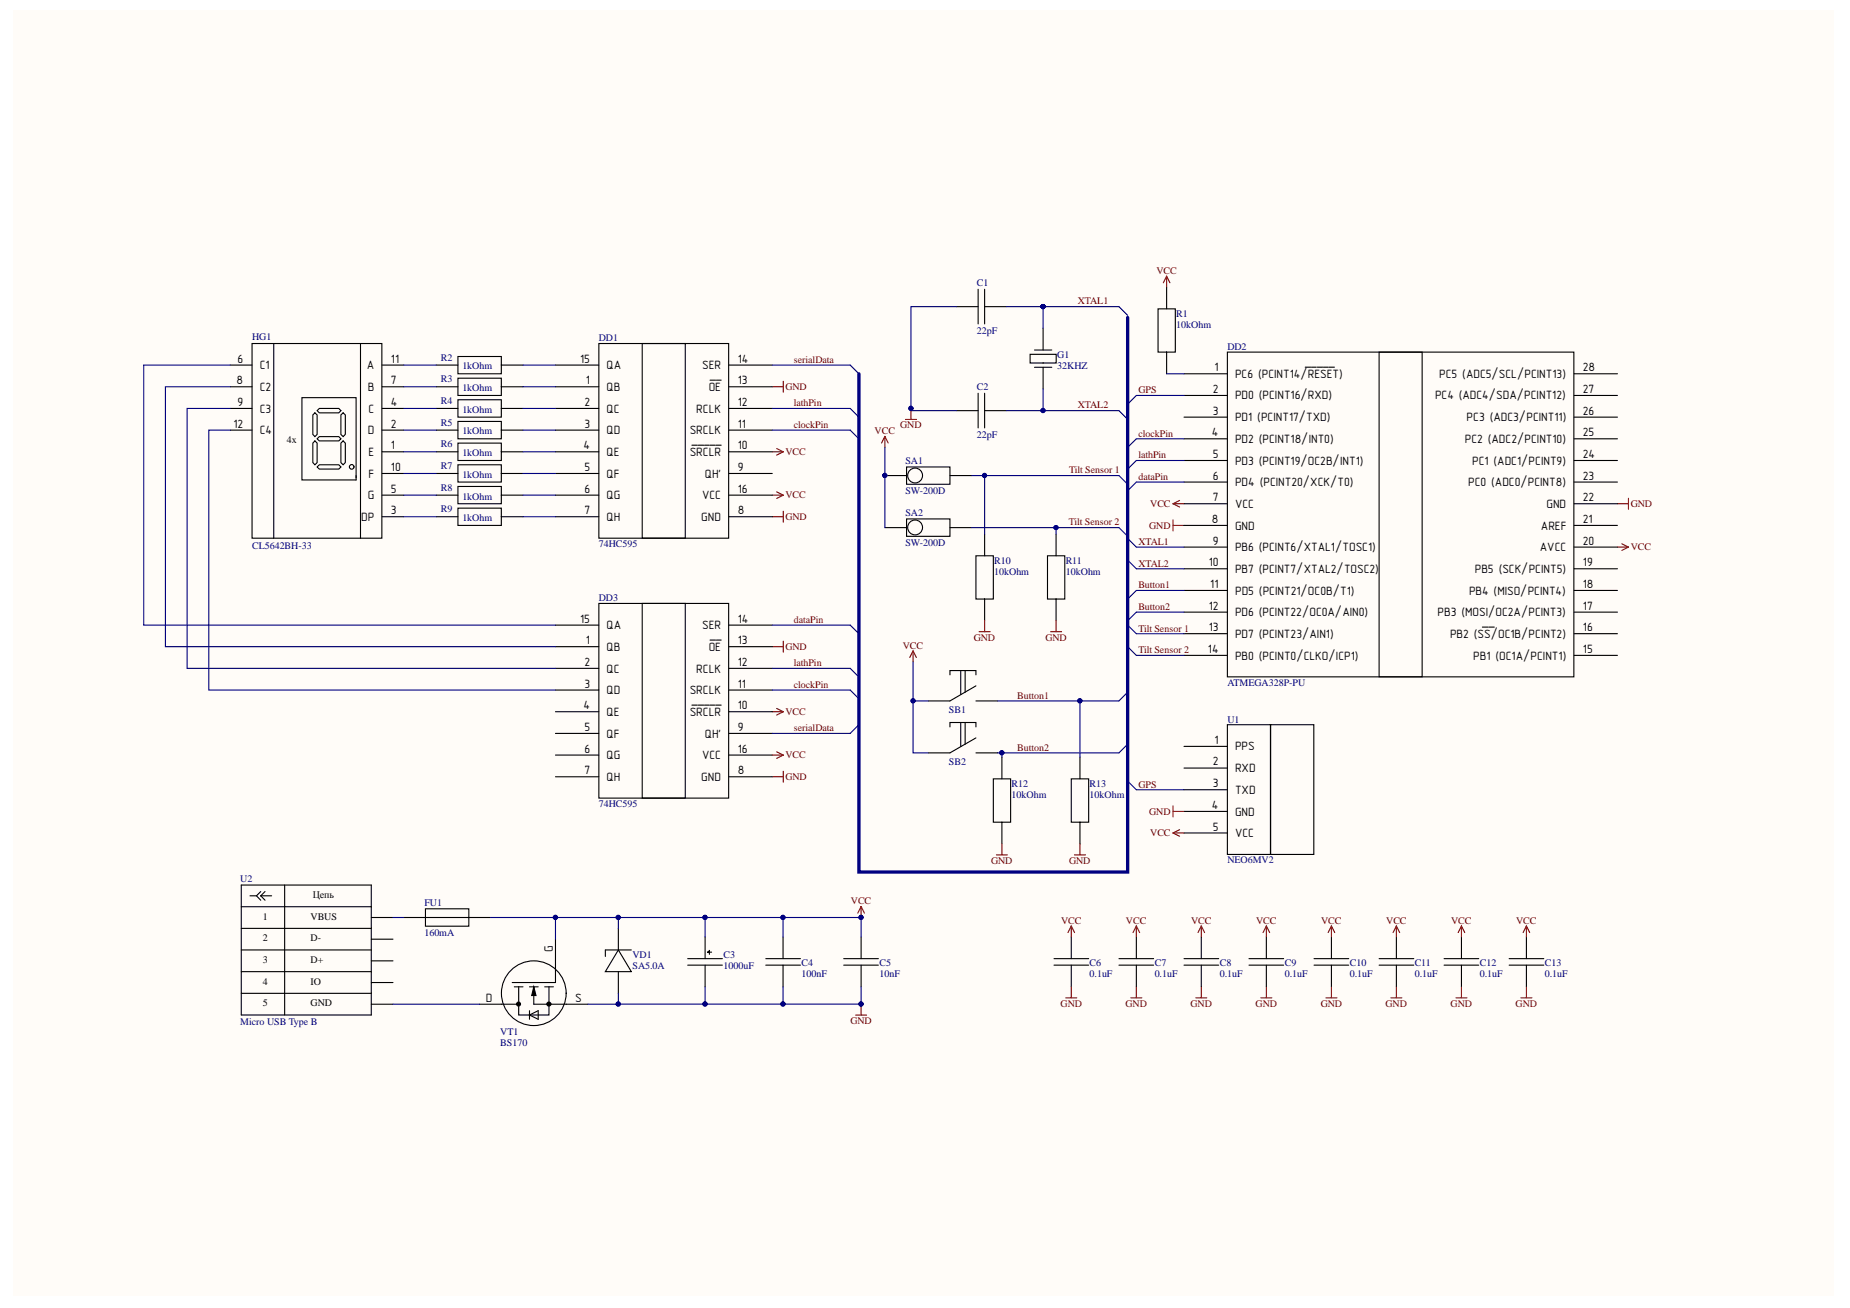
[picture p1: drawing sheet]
# Altium schematic sheet clock.SchDoc: Clock
size 420 x 297 mm

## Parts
C1  value 22pF  (hidden comment: Ceramic capacitor)
C2  value 22pF  (hidden comment: Ceramic capacitor)
C3  value 1000uF  (hidden comment: Electrolytic capacitor)
C4  value 100nF  (hidden comment: Ceramic capacitor)
C5  value 10nF  (hidden comment: Ceramic capacitor)
C6  value 0.1uF  (hidden comment: Ceramic capacitor)
C7  value 0.1uF  (hidden comment: Ceramic capacitor)
C8  value 0.1uF  (hidden comment: Ceramic capacitor)
C9  value 0.1uF  (hidden comment: Ceramic capacitor)
C10  value 0.1uF  (hidden comment: Ceramic capacitor)
C11  value 0.1uF  (hidden comment: Ceramic capacitor)
C12  value 0.1uF  (hidden comment: Ceramic capacitor)
C13  value 0.1uF  (hidden comment: Ceramic capacitor)
DD1  74HC595
DD2  ATMEGA328P-PU
DD3  74HC595
FU1  value 160mA  (hidden comment: Fuse)
G1  value 32KHZ  (hidden comment: Crystal oscillator)
HG1  CL5642BH-33
R1  value 10kOhm  (hidden comment: Resistor)
R2  value 1kOhm  (hidden comment: Resistor)
R3  value 1kOhm  (hidden comment: Resistor)
R4  value 1kOhm  (hidden comment: Resistor)
R5  value 1kOhm  (hidden comment: Resistor)
R6  value 1kOhm  (hidden comment: Resistor)
R7  value 1kOhm  (hidden comment: Resistor)
R8  value 1kOhm  (hidden comment: Resistor)
R9  value 1kOhm  (hidden comment: Resistor)
R10  value 10kOhm  (hidden comment: Resistor)
R11  value 10kOhm  (hidden comment: Resistor)
R12  value 10kOhm  (hidden comment: Resistor)
R13  value 10kOhm  (hidden comment: Resistor)
SA1  SW-200D
SA2  SW-200D
SB1  Switch button  (value not drawn)
SB2  Switch button  (value not drawn)
U1  NEO6MV2
U2  Micro USB Type B
VD1  SA5.0A
VT1  BS170

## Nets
GND: C1.19 C2.19 C3.19 C4.20 C5.20 C6.20 C7.20 C8.20 C9.20 C10.20 C11.20 C12.20 C13.20 DD1.8(GND) DD1.13(~{OE}) DD2.8(GND) DD2.22(GND) DD3.8(GND) DD3.13(~{OE}) R10.2 R11.2 R12.2 R13.2 U1.4(GND) VD1.8 VT1.S
VCC: C3.20 C4.19 C5.19 C6.19 C7.19 C8.19 C9.19 C10.19 C11.19 C12.19 C13.19 DD1.10(~{SRCLR}) DD1.16(VCC) DD2.7(VCC) DD2.20(AVCC) DD3.10(~{SRCLR}) DD3.16(VCC) FU1.3 R1.3 SA1.1 SA2.1 SB1.17 SB2.17 U1.5(VCC) VD1.9 VT1.G
Button1: DD2.11(PD5_(PCINT21/OC0B/T1)) R13.3 SB1.18
Button2: DD2.12(PD6_(PCINT22/OC0A/AIN0)) R12.3 SB2.18
clockPin: DD1.11(SRCLK) DD2.4(PD2_(PCINT18/INT0)) DD3.11(SRCLK)
dataPin: DD2.6(PD4_(PCINT20/XCK/T0)) DD3.14(SER)
GPS: DD2.2(PD0_(PCINT16/RXD)) U1.3(TXD)
lathPin: DD1.12(RCLK) DD2.5(PD3_(PCINT19/OC2B/INT1)) DD3.12(RCLK)
serialData: DD1.14(SER) DD3.9(QH')
Tilt Sensor 1: DD2.13(PD7_(PCINT23/AIN1)) R10.3 SA1.2
Tilt Sensor 2: DD2.14(PB0_(PCINT0/CLKO/ICP1)) R11.3 SA2.2
XTAL1: C1.20 DD2.9(PB6_(PCINT6/XTAL1/TOSC1)) G1.7
XTAL2: C2.20 DD2.10(PB7_(PCINT7/XTAL2/TOSC2)) G1.6
NetDD1_1: DD1.1(QB) R3.2
NetDD1_2: DD1.2(QC) R4.2
NetDD1_3: DD1.3(QD) R5.2
NetDD1_4: DD1.4(QE) R6.2
NetDD1_5: DD1.5(QF) R7.2
NetDD1_6: DD1.6(QG) R8.2
NetDD1_7: DD1.7(QH) R9.2
NetDD1_15: DD1.15(QA) R2.2
NetDD2_1: DD2.1(PC6_(PCINT14/~{RESET})) R1.2
NetDD3_1: DD3.1(QB) HG1.8(C2)
NetDD3_2: DD3.2(QC) HG1.9(C3)
NetDD3_3: DD3.3(QD) HG1.12(C4)
NetDD3_15: DD3.15(QA) HG1.6(C1)
NetFU1_2: FU1.2 U2.1(VBUS)
NetHG1_1: HG1.1(E) R6.3
NetHG1_2: HG1.2(D) R5.3
NetHG1_3: HG1.3(DP) R9.3
NetHG1_4: HG1.4(C) R4.3
NetHG1_5: HG1.5(G) R8.3
NetHG1_7: HG1.7(B) R3.3
NetHG1_10: HG1.10(F) R7.3
NetHG1_11: HG1.11(A) R2.3
NetU2_5: U2.5(GND) VT1.D

Not connected (* = marked no-connect by the designer): DD1 9(QH'); DD2 3(PD1_(PCINT17/TXD)) 15(PB1_(OC1A/PCINT1)) 16(PB2_(~{SS}/OC1B/PCINT2)) 17(PB3_(MOSI/OC2A/PCINT3)) 18(PB4_(MISO/PCINT4)) 19(PB5_(SCK/PCINT5)) 21(AREF) 23(PC0_(ADC0/PCINT8)) 24(PC1_(ADC1/PCINT9)) 25(PC2_(ADC2/PCINT10)) 26(PC3_(ADC3/PCINT11)) 27(PC4_(ADC4/SDA/PCINT12)) 28(PC5_(ADC5/SCL/PCINT13)); DD3 4(QE) 5(QF) 6(QG) 7(QH); U1 1(PPS) 2(RXD); U2 2(D-) 3(D+) 4(IO)
